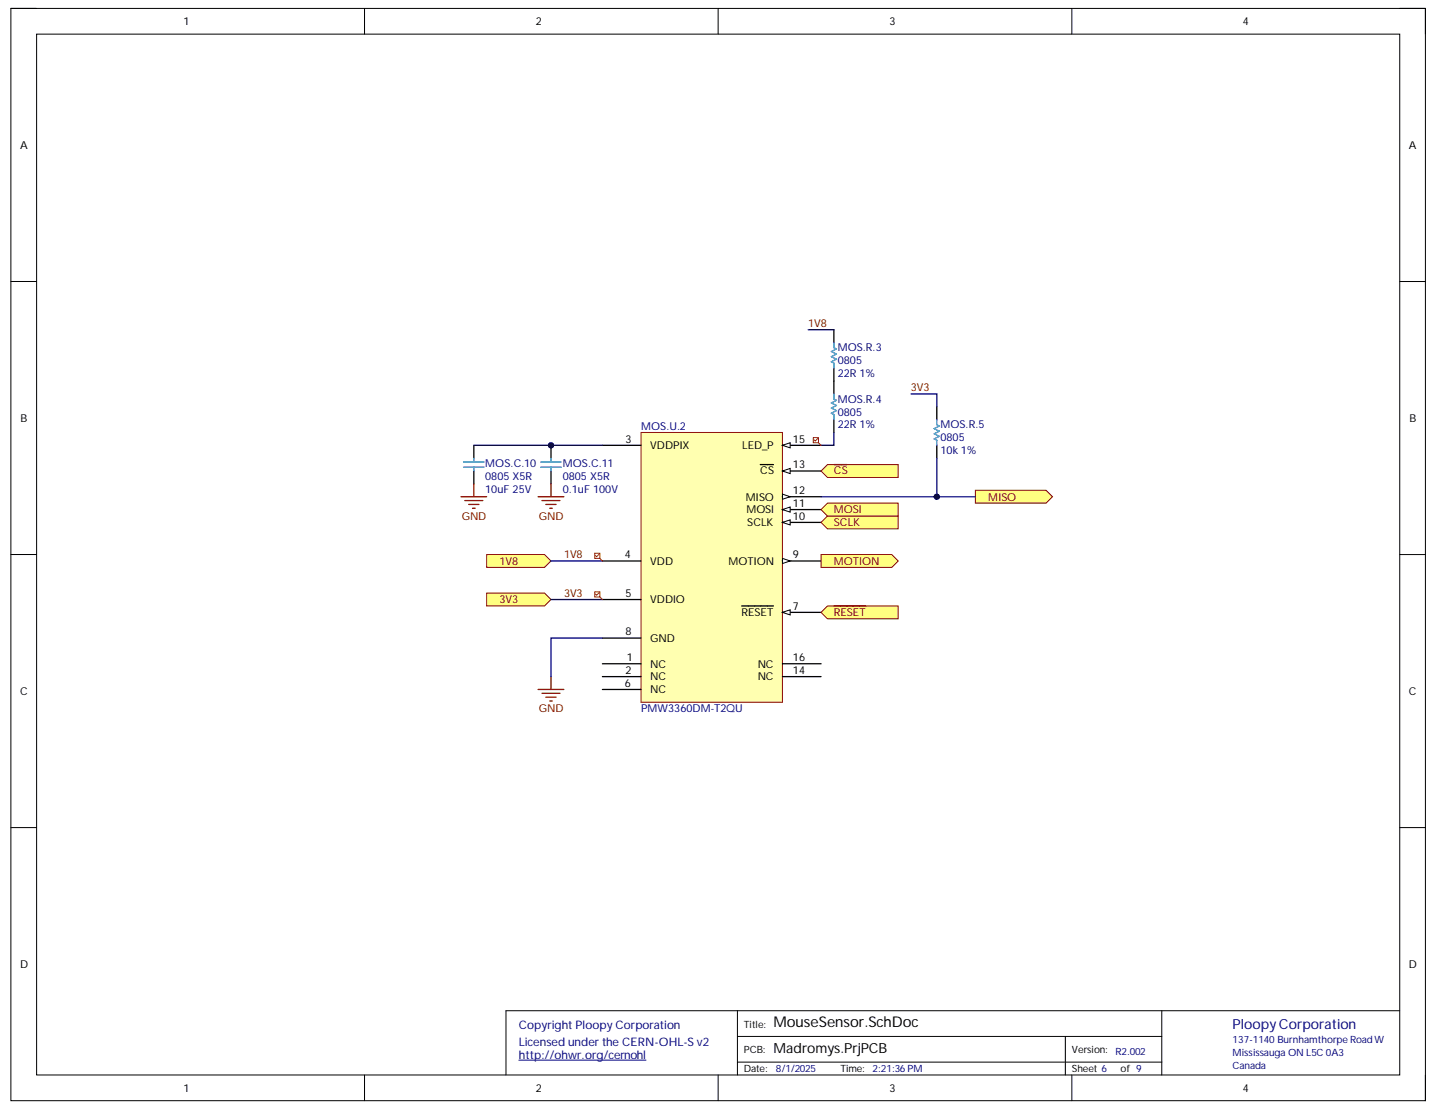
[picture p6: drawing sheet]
<svg xmlns="http://www.w3.org/2000/svg" width="279mm" height="216mm" viewBox="0 0 279 216" stroke-linecap="round" stroke-linejoin="round" font-family="sans-serif">
<path d="M2.1 1.6h275v212.5h-275z" fill="none" stroke="#000" stroke-width=".19"/>
<path d="M7.1 6.6h265.1v202.5h-265.1z" fill-rule="evenodd" fill="#fff"/>
<g fill="none" stroke="#000" stroke-width=".19">
<path d="M2.1 1.6h5M7.1 6.6h265.1v202.5h-265.1zM70.9 1.6v5M139.6 1.6v5M208.4 1.6v5M272.2 1.6h4.9v5M2.1 54.8h5M272.2 54.8h4.9M2.1 107.9h5M272.2 107.9h4.9M2.1 161h5M272.2 161h4.9"/>
<path d="M143.4 196.6v12.5M225.9 196.6v12.5M272.2 196.6h-173.8v12.5M70.9 209.1v5M139.6 209.1v5M143.4 201.6h82.5M143.4 206.6h82.5M207.1 201.6v7.5M208.4 209.1v5M277.1 209.1v5"/>
</g>
<path d="M100.9 206.2h24.7" fill="none" stroke="#000080" stroke-width=".19"/>
<path d="M124.6 84.1h27.5v52.5h-27.5z" fill-rule="evenodd" fill="#ffffb0"/>
<path d="M124.6 84.1h27.5v52.5h-27.5z" fill="none" stroke="#800000" stroke-width=".19"/>
<path d="M117.1 86.6h7.5M117.1 109.1h7.5M117.1 116.6h7.5M152.1 119.1h7.5M117.1 129.1h7.5M117.1 131.6h7.5M117.1 134.1h7.5" fill="none" stroke="#000" stroke-width=".25"/>
<path d="M152.1 119.1l1.5-.5v1z" fill="#f8fcff"/>
<path d="M152.1 119.1l1.5-.5v1z" fill="none" stroke="#000" stroke-width=".19"/>
<path d="M144.2 117.9h6.2M152.1 109.1h7.5M117.1 124.1h7.5" fill="none" stroke="#000" stroke-width=".25"/>
<path d="M152.1 108.6l1.5 .5-1.5 .5z" fill="#f8fcff"/>
<path d="M152.1 108.6l1.5 .5-1.5 .5z" fill="none" stroke="#000" stroke-width=".19"/>
<path d="M152.1 101.6h7.5" fill="none" stroke="#000" stroke-width=".25"/>
<path d="M152.1 101.6l1.5-.5v1z" fill="#f8fcff"/>
<path d="M152.1 101.6l1.5-.5v1z" fill="none" stroke="#000" stroke-width=".19"/>
<path d="M152.1 99.1h7.5" fill="none" stroke="#000" stroke-width=".25"/>
<path d="M152.1 99.1l1.5-.5v1z" fill="#f8fcff"/>
<path d="M152.1 99.1l1.5-.5v1z" fill="none" stroke="#000" stroke-width=".19"/>
<path d="M152.1 96.6h7.5" fill="none" stroke="#000" stroke-width=".25"/>
<path d="M152.1 96.1l1.5 .5-1.5 .5z" fill="#f8fcff"/>
<path d="M152.1 96.1l1.5 .5-1.5 .5z" fill="none" stroke="#000" stroke-width=".19"/>
<path d="M152.1 91.6h7.5" fill="none" stroke="#000" stroke-width=".25"/>
<path d="M152.1 91.6l1.5-.5v1z" fill="#f8fcff"/>
<path d="M152.1 91.6l1.5-.5v1z" fill="none" stroke="#000" stroke-width=".19"/>
<path d="M147.8 90.4h2.6M152.1 86.6h7.5M152.1 131.6h7.5" fill="none" stroke="#000" stroke-width=".25"/>
<path d="M152.1 86.6l1.5-.5v1z" fill="#f8fcff"/>
<path d="M152.1 86.6l1.5-.5v1z" fill="none" stroke="#000" stroke-width=".19"/>
<path d="M152.1 129.1h7.5" fill="none" stroke="#000" stroke-width=".25"/>
<circle cx="107.1" cy="86.6" r=".5" fill="#000080"/>
<circle cx="107.1" cy="86.6" r=".5" fill="none" stroke="#000080" stroke-width=".19"/>
<path d="M107.1 86.6v2.5" fill="none" stroke="#000" stroke-width=".25"/>
<circle cx="107.1" cy="86.6" r=".5" fill="#000080"/>
<circle cx="107.1" cy="86.6" r=".5" fill="none" stroke="#000080" stroke-width=".19"/>
<path d="M92.1 86.6v2.5M92.1 91.6v2.5M107.1 91.6v2.5" fill="none" stroke="#000" stroke-width=".25"/>
<path d="M90.1 90.9h4M90.1 89.9h4M92.1 89.1v.8M92.1 90.9v.7M105.1 90.9h4M105.1 89.9h4M107.1 89.1v.8M107.1 90.9v.7" fill="none" stroke="#009cca" stroke-width=".25"/>
<path d="M89.6 96.6h5M90.4 97.4h3.5M91.1 98.1h2M91.9 98.9h.5M92.1 94.1v2.5M104.6 96.6h5M105.4 97.4h3.5M106.1 98.1h2M106.9 98.9h.5M107.1 94.1v2.5" fill="none" stroke="#800000" stroke-width=".25"/>
<path d="M94.6 115.4h11.3l1.2 1.2-1.2 1.3h-11.3z" fill-rule="evenodd" fill="#ffff80"/>
<path d="M94.6 115.4h11.3l1.2 1.2-1.2 1.3h-11.3z" fill="none" stroke="#800000" stroke-width=".19"/>
<path d="M94.6 107.9h11.3l1.2 1.2-1.2 1.3h-11.3z" fill-rule="evenodd" fill="#ffff80"/>
<path d="M94.6 107.9h11.3l1.2 1.2-1.2 1.3h-11.3z" fill="none" stroke="#800000" stroke-width=".19"/>
<path d="M162.1 64.1v2.5M162.1 71.6v5M162.1 81.6v2.5" fill="none" stroke="#000" stroke-width=".25"/>
<path d="M162.1 76.6v1l.5 .3-1 .5 1 .5-1 .5 1 .5-1 .5 .5 .2v1M162.1 66.6v1l.5 .3-1 .5 1 .5-1 .5 1 .5-1 .5 .5 .2v1" fill="none" stroke="#009cca" stroke-width=".25"/>
<path d="M159.6 101.6l1.3-1.2h13.7v2.5h-13.7z" fill-rule="evenodd" fill="#ffff80"/>
<path d="M159.6 101.6l1.3-1.2h13.7v2.5h-13.7z" fill="none" stroke="#800000" stroke-width=".19"/>
<path d="M160.9 97.9h13.7v2.5h-13.7l-1.3-1.3z" fill-rule="evenodd" fill="#ffff80"/>
<path d="M160.9 97.9h13.7v2.5h-13.7l-1.3-1.3z" fill="none" stroke="#800000" stroke-width=".19"/>
<path d="M189.6 95.4h13.8l1.2 1.2-1.2 1.3h-13.8z" fill-rule="evenodd" fill="#ffff80"/>
<path d="M189.6 95.4h13.8l1.2 1.2-1.2 1.3h-13.8z" fill="none" stroke="#800000" stroke-width=".19"/>
<path d="M159.6 91.6l1.3-1.2h13.7v2.5h-13.7z" fill-rule="evenodd" fill="#ffff80"/>
<path d="M159.6 91.6l1.3-1.2h13.7v2.5h-13.7z" fill="none" stroke="#800000" stroke-width=".19"/>
<path d="M162.1 90.4h2.6" fill="none" stroke="#800000" stroke-width=".25"/>
<path d="M159.6 119.1l1.3-1.2h13.7v2.5h-13.7z" fill-rule="evenodd" fill="#ffff80"/>
<path d="M159.6 119.1l1.3-1.2h13.7v2.5h-13.7z" fill="none" stroke="#800000" stroke-width=".19"/>
<path d="M162.1 117.9h6.2M104.6 134.1h5M105.4 134.9h3.5M106.1 135.6h2M106.9 136.4h.5M107.1 131.6v2.5" fill="none" stroke="#800000" stroke-width=".25"/>
<path d="M182.1 79.1v2.5M182.1 86.6v2.5" fill="none" stroke="#000" stroke-width=".25"/>
<path d="M182.1 81.6v1l.5 .3-1 .5 1 .5-1 .5 1 .5-1 .5 .5 .2v1" fill="none" stroke="#009cca" stroke-width=".25"/>
<path d="M157.1 64.1h5M92.1 86.6h25M159.6 96.6h30M162.1 84.1v2.5h-2.5M107.1 109.1h10M117.1 124.1h-10v7.5" fill="none" stroke="#000080" stroke-width=".25"/>
<circle cx="182.1" cy="96.6" r=".5" fill="#000080"/>
<circle cx="182.1" cy="96.6" r=".5" fill="none" stroke="#000080" stroke-width=".19"/>
<path d="M182.1 89.1v7.5M107.1 116.6h10" fill="none" stroke="#000080" stroke-width=".25"/>
<circle cx="182.1" cy="96.6" r=".5" fill="#000080"/>
<circle cx="182.1" cy="96.6" r=".5" fill="none" stroke="#000080" stroke-width=".19"/>
<path d="M177.1 76.6h5v2.5" fill="none" stroke="#000080" stroke-width=".25"/>
<path d="M158.1 85.1h1v1h-1zM159 85.3l-.5 .5-.2-.3M159.1 86.1l.5 .5M115.6 107.6h1v1h-1zM115.6 115.1h1v1h-1zM116.5 107.8l-.5 .5-.2-.3M116.5 115.3l-.5 .5-.2-.3M116.6 108.6l.5 .5M116.6 116.1l.5 .5" fill="none" stroke="#f00" stroke-width=".19"/>
<path d="M159.6 107.9h13.8l1.2 1.2-1.2 1.3h-13.8z" fill-rule="evenodd" fill="#ffff80"/>
<path d="M159.6 107.9h13.8l1.2 1.2-1.2 1.3h-13.8z" fill="none" stroke="#800000" stroke-width=".19"/>
<text font-size="2.9" x="150.4" y="199.8">MouseSensor.SchDoc</text>
<text font-size="2.7" fill="#000080" x="239.6" y="200">PloopyCorporation</text>
<text font-size="2.7" x="150.4" y="204.8">Madromys.PrjPCB</text>
<g font-size="2.3" fill="#000080">
<text x="100.9" y="200.2">Copyright Ploopy Corporation</text>
<text x="100.9" y="203.4">Licensed under the CERN-OHL-S v2</text>
<text x="100.9" y="206">http://ohwr.org/cernohl</text>
</g>
<g font-size="2.1">
<text x="35.7" y="4.8">1</text>
<text x="104.2" y="4.8">2</text>
<text x="173" y="4.8">3</text>
<text x="241.7" y="4.8">4</text>
<text x="3.9" y="28.9">A</text>
<text x="273.9" y="28.9">A</text>
<text x="4" y="82.1">B</text>
<text x="274.1" y="82.1">B</text>
<text x="121.6" y="86.1">3</text>
<text x="126.4" y="87.3">VDDPIX</text>
<text x="144.3" y="87.3">LED_P</text>
<text x="154.2" y="86.1">15</text>
<text x="147.8" y="92.3">CS</text>
<text x="154.2" y="91.1">13</text>
<text x="145" y="97.4">MISO</text>
<text x="145.1" y="99.8">MOSI</text>
<text x="154.2" y="101.1">10</text>
<text x="154.2" y="98.5">11</text>
<text x="154.2" y="96.1">12</text>
<text x="145.3" y="102.4">SCLK</text>
<text x="121.5" y="108.6">4</text>
<text x="126.4" y="109.8">VDD</text>
<text x="141.6" y="109.8">MOTION</text>
<text x="154.2" y="108.6">9</text>
<text x="121.6" y="116.1">5</text>
<text x="126.4" y="117.3">VDDIO</text>
<text x="144.2" y="119.9">RESET</text>
<text x="154.2" y="118.6">7</text>
<text x="121.6" y="123.6">8</text>
<text x="126.4" y="124.9">GND</text>
<text x="121.6" y="131">2</text>
<text x="121.8" y="128.6">1</text>
<text x="126.4" y="129.8">NC</text>
<text x="147.3" y="129.8">NC</text>
<text x="154.2" y="131">14</text>
<text x="154.2" y="128.6">16</text>
<text x="3.9" y="135.2">C</text>
<text x="121.5" y="133.6">6</text>
<text x="126.4" y="132.3">NC</text>
<text x="126.4" y="134.8">NC</text>
<text x="147.3" y="132.3">NC</text>
<text x="273.9" y="135.2">C</text>
<text x="3.9" y="188.2">D</text>
<text x="273.9" y="188.2">D</text>
<text x="35.7" y="212.3">1</text>
<text x="104.2" y="212.3">2</text>
<text x="173" y="212.3">3</text>
<text x="241.7" y="212.3">4</text>
</g>
<g font-size="2.1" fill="#800000">
<text x="157.1" y="63.6">1V8</text>
<text x="177.1" y="76.1">3V3</text>
<text x="162.1" y="92.3">CS</text>
<text x="89.8" y="101.1">GND</text>
<text x="104.8" y="101.1">GND</text>
<text x="162.1" y="99.8">MOSI</text>
<text x="192.2" y="97.4">MISO</text>
<text x="162.1" y="102.4">SCLK</text>
<text x="97.1" y="109.8">1V8</text>
<text x="109.7" y="108.6">1V8</text>
<text x="162.1" y="109.8">MOTION</text>
<text x="97.1" y="117.3">3V3</text>
<text x="109.7" y="116.1">3V3</text>
<text x="162.1" y="119.9">RESET</text>
<text x="104.8" y="138.6">GND</text>
</g>
<g font-size="2.1" fill="#000080">
<text x="162.9" y="68.4">MOS.R.3</text>
<text x="162.9" y="70.8">0805</text>
<text x="162.9" y="73.3">22R 1%</text>
<text x="124.6" y="83.6">MOS.U.2</text>
<text x="162.9" y="83.3">22R 1%</text>
<text x="162.9" y="78.3">MOS.R.4</text>
<text x="162.9" y="80.9">0805</text>
<text x="182.9" y="83.3">MOS.R.5</text>
<text x="182.9" y="88.3">10k 1%</text>
<text x="182.9" y="85.9">0805</text>
<text x="94.3" y="95.8">10uF 25V</text>
<text x="94.3" y="90.9">MOS.C.10</text>
<text x="94.3" y="93.3">0805 X5R</text>
<text x="109.4" y="95.8">0.1uF 100V</text>
<text x="109.4" y="90.9">MOS.C.11</text>
<text x="109.4" y="93.3">0805 X5R</text>
<text x="124.6" y="138.6">PMW3360DM-T2QU</text>
</g>
<g font-size="1.9">
<text x="144.6" y="199.9">Title:</text>
<text x="144.6" y="208.6">Date:</text>
<text x="144.6" y="204.9">PCB:</text>
<text x="163.4" y="208.6">Time:</text>
<text x="208.4" y="204.9">Version:</text>
<text x="208.4" y="208.6">Sheet 6</text>
<text x="217.9" y="208.6">of 9</text>
</g>
<g font-size="1.9" fill="#000080">
<text x="239.6" y="202.8">137-1140 Burnhamthorpe Road W</text>
<text x="150.9" y="208.6">8/1/2025</text>
<text x="169.7" y="208.6">2:21:36PM</text>
<text x="216.9" y="205.1">R2.002</text>
<text x="239.6" y="205.4">Mississauga ON L5C 0A3</text>
<text x="239.6" y="207.8">Canada</text>
</g>
</svg>
